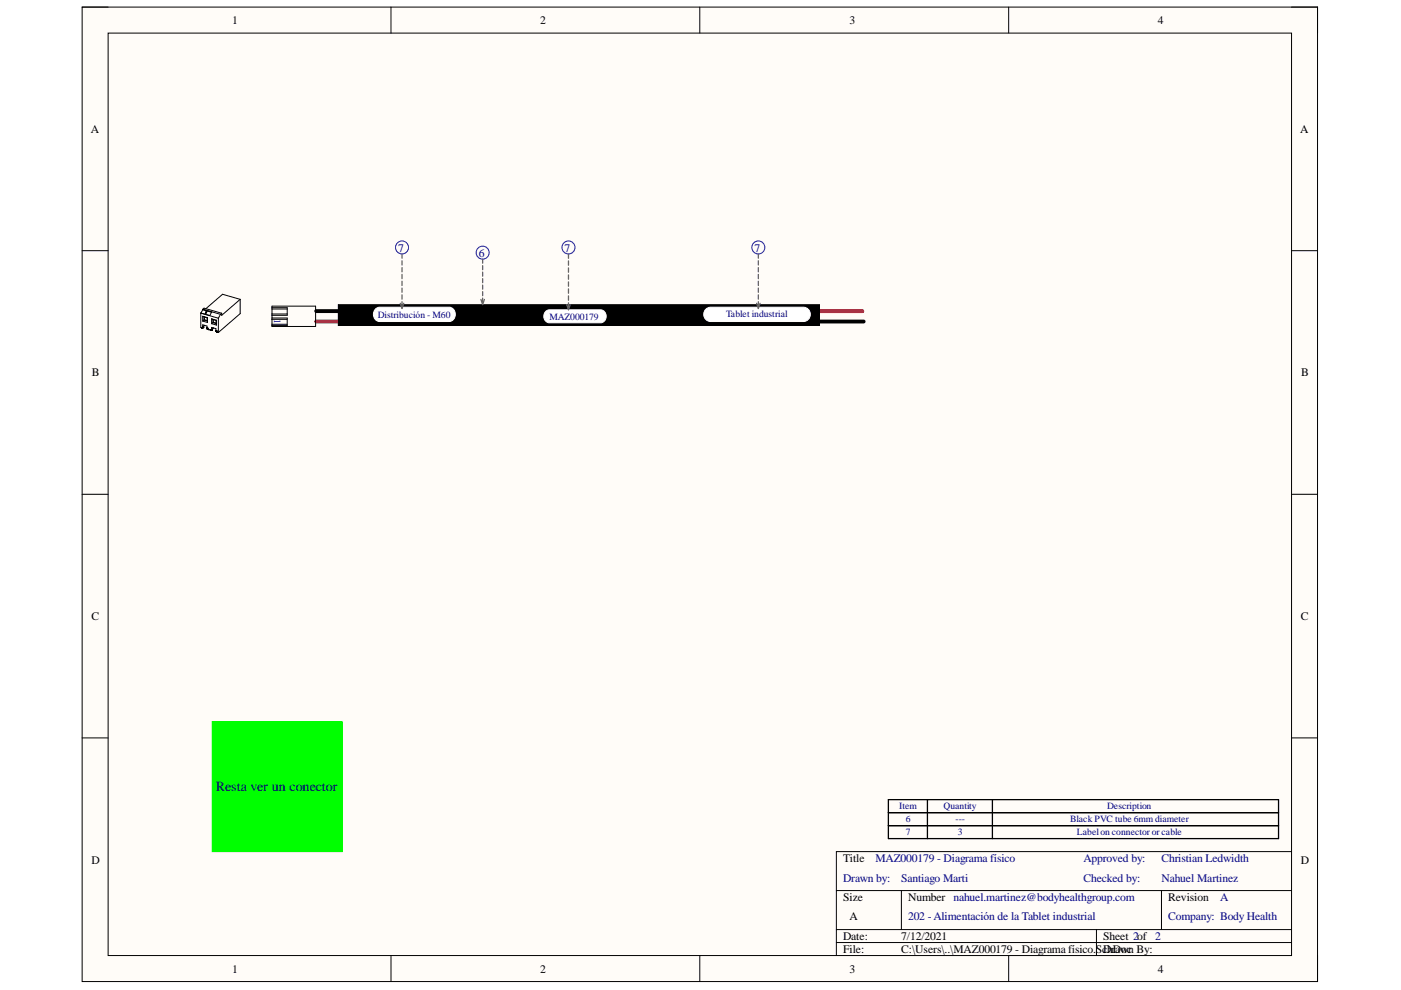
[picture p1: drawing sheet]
<svg xmlns="http://www.w3.org/2000/svg" width="297mm" height="210mm" viewBox="0 0 297 210" stroke-linecap="round" stroke-linejoin="round" font-family="sans-serif">
<path d="M17.4 1.5h261.9v206.6h-261.9z" fill-rule="evenodd" fill="#fffcf8"/>
<path d="M17.4 1.5h261.9v206.6h-261.9z" fill="none" stroke="#000" stroke-width=".21"/>
<path d="M22.9 7h250.9v195.6h-250.9z" fill-rule="evenodd" fill="#fffcf8"/>
<g fill="none" stroke="#000" stroke-width=".21">
<path d="M17.4 1.5h5.5M22.9 7h250.9v195.6h-250.9zM82.9 1.5v5.5M148.4 1.5v5.5M213.9 1.5v5.5M273.8 1.5h5.5v5.5M17.4 53.2h5.5M273.8 53.2h5.5M42.6 66.4v3l.1 .1M42.6 66.4l3.7 1.1M42.8 69.5h.1M42.9 69.5h.1"/>
<path d="M42.9 69.5h-.1M42.9 69.4v.1M42.9 69.4h.1M43 69.4h-.1M43 69.4h.1M43 69.4v-.5l.9 .2v.6M43 65.6v.1M43 65.6l1.9 .6-.4 .7-1.9-.5M43 67.1v1M43 67.1l1 .3M43 68.1l1 .3M43 67.1l.3 .1"/>
<path d="M43 65.7l-.4 .7M43 65.7l1.9 .5M43 65.6h.1M43 65.6l.3-.3 3.7 1.1M43 65.6l3.7 1M43.3 67.9l-.3 .2M43.3 67.2v.7M43.3 67.2l.6 .2M43.3 67.9l.6 .1M43.3 67.8l.6 .2M43.3 67.8v.1M43.3 67.2v.6"/>
<path d="M43.3 69l-.3 .3M43.4 69l-.5 .4M43.6 66.2l.1-.1-.1 .4M43.6 66.2h.1M43.7 66.2h.1M43.8 66.1l-.2 .4M43.8 66.1l-.2 .1M43.9 69.5h.1M43.9 69.6h.1M43.9 69.6v.1M43.9 69.6l.1 .2M43.9 69.7l.2 .2"/>
<path d="M43.9 69.7h.1M43.9 67.4v.6M43.9 69.7l.1 .1M43.9 68l.1 .4M44 69.7v.1M44 69.8h.1M44 67.4v1M44 67.4h-.1M44 69.8l.2 .1M44.1 69.8v.1M44.1 69.8h.1M44.1 69.9h.1"/>
<path d="M44.1 69.9l.5 .1M44.7 70h.1M44.8 70h.1M44.8 70h-.1M44.8 70l.1-.6 .9 .3v.6M44.8 69.9h.1M44.9 69.9h.1M44.9 67.6v1M44.9 67.6l1 .3M44.9 68.6l1 .3M44.9 67.6l.3 .1M45.2 67.7l.6 .2"/>
<path d="M45.2 68.4l.6 .2M45.2 68.4l-.3 .2M45.2 67.7v.7M45.2 68.3l.6 .2M45.2 68.3v.1M45.2 67.8v.5M45.2 69.5l-.3 .3M45.3 69.5l-.5 .5M45.8 70.1h.1M45.8 70.2h.1M45.8 70.2v.1M45.8 67.9v.7"/>
<path d="M45.8 68.6l.1 .3M45.8 70.3h.1M45.9 70.3v.1M45.9 70.3l.1 .1M45.9 70.3h.1M45.9 67.9v1M45.9 67.9h-.1M45.9 70.4h.1M46 70.4h.1M46 70.4l.3 .1M46.3 67.5v3M46.7 66.6l-.4 .9"/>
<path d="M47 66.4l-.3 .2M50.9 63.5l-3.7-1.1-3.6 3.1M50.9 63.5l-3.9 3.4v-.5M50.9 63.5v3l-4.6 4M57.7 64.9h9.2v4.3h-9.2zM57.7 65.2h3.2v1.6h-3.2M57.7 67.4h3.2v1.6h-3.2M57.7 66.6h3.2M57.7 67.7h3.2M57.7 68.8h3.2M57.7 65.5h3.2M71.7 64.6h102v4.4h-102z"/>
<path d="M17.4 104.8h5.5M273.8 104.8h5.5M17.4 156.5h5.5M273.8 156.5h5.5M177.3 188.8h96.5M177.3 197.1h96.5M177.3 199.8h96.5M191.1 188.8v8.3M232.5 197.1v5.5M246.3 188.8v8.3M273.8 180.6h-96.5v22M82.9 202.6v5.5"/>
<path d="M148.4 202.6v5.5M213.9 202.6v5.5M279.3 202.6v5.5"/>
</g>
<path d="M67 68.2h7.8M77 66h-2.5v2.2M77 66h105.8" fill="none" stroke="#f00" stroke-width=".82"/>
<path d="M67 66h5.6v2.2h110.5" fill="none" stroke="#000" stroke-width=".82"/>
<path d="M188.4 169.5h82.7v8.3h-82.7zM188.4 172.3h82.7M188.4 175.1h82.7M196.6 169.5v8.3M210.4 169.5v8.3" fill="none" stroke="#000" stroke-width=".27"/>
<path d="M71.7 64.6h102v4.4h-102z" fill-rule="evenodd" fill="#000"/>
<path d="M115.8 66l.7-.3h10.8a1.39 1.39 0 0 1 1.2 1.4 1.39 1.39 0 0 1-1.2 1.3h-10.8a1.42 1.42 0 0 1-1.2-1 1.42 1.42 0 0 1 .5-1.4z" fill="#fff"/>
<path d="M115.8 66l.7-.3h10.8a1.39 1.39 0 0 1 1.2 1.4 1.39 1.39 0 0 1-1.2 1.3h-10.8a1.42 1.42 0 0 1-1.2-1 1.42 1.42 0 0 1 .5-1.4z" fill="none" stroke="#fff" stroke-width=".21"/>
<path d="M149.8 65.4l.8-.3h19.8a1.52 1.52 0 0 1 1.4 1.6 1.52 1.52 0 0 1-1.4 1.5h-19.8a1.53 1.53 0 0 1-1.3-1.1 1.53 1.53 0 0 1 .5-1.7z" fill="#fff"/>
<path d="M149.8 65.4l.8-.3h19.8a1.52 1.52 0 0 1 1.4 1.6 1.52 1.52 0 0 1-1.4 1.5h-19.8a1.53 1.53 0 0 1-1.3-1.1 1.53 1.53 0 0 1 .5-1.7z" fill="none" stroke="#fff" stroke-width=".21"/>
<path d="M79.7 65.4l.8-.3h14.7a1.53 1.53 0 0 1 1.3 1.6 1.53 1.53 0 0 1-1.3 1.5h-14.7a1.57 1.57 0 0 1-1.3-1.2 1.57 1.57 0 0 1 .5-1.6z" fill="#fff"/>
<path d="M79.7 65.4l.8-.3h14.7a1.53 1.53 0 0 1 1.3 1.6 1.53 1.53 0 0 1-1.3 1.5h-14.7a1.57 1.57 0 0 1-1.3-1.2 1.57 1.57 0 0 1 .5-1.6z" fill="none" stroke="#fff" stroke-width=".21"/>
<g fill="none" stroke="#00f" stroke-width=".21">
<circle cx="85.2" cy="52.5" r="1.38"/>
<circle cx="102.3" cy="53.6" r="1.38"/>
<circle cx="120.5" cy="52.5" r="1.38"/>
<circle cx="160.8" cy="52.5" r="1.38"/>
</g>
<g fill="none" stroke="#646464" stroke-width=".27">
<path d="M85.2 53.8v.9M85.2 55.3v.9M85.2 56.7v.9M85.2 58.2v.9M85.2 59.6v.9M102.3 54.9v.9M102.3 56.3v.9M102.3 57.7v.9M102.3 59.1v.8M120.5 53.8v1M120.5 55.3v.9M120.5 56.8v.9"/>
<path d="M120.5 58.3v.9M120.5 59.8v.9M160.8 53.8v.9M160.8 55.3v.9M160.8 56.7v.9M160.8 58.2v.9M160.8 59.6v.9M84.9 64.3l.3 1.1 .4-1.1M85.2 61.1v.9M85.2 62.5v.9M85.2 64v.9M102 63.5l.3 1.1 .4-1.1"/>
<path d="M102.3 60.5v.8M102.3 61.8v.9M102.3 63.2v.9M120.2 64.6l.3 1.1 .4-1.1M120.5 61.2v1M120.5 62.7v1M120.5 64.2v.9M160.4 64.3l.4 1.1 .4-1.1M160.8 61.1v.9M160.8 62.5v.9M160.8 64v.9"/>
</g>
<path d="M45 153h27.6v27.6h-27.6z" fill-rule="evenodd" fill="#0f0"/>
<path d="M45 153h27.6v27.6h-27.6z" fill="none" stroke="#0f0" stroke-width=".21"/>
<text font-size="3" fill="#000080" x="45.8" y="167.8">Resta ver un conector</text>
<g font-size="2.5">
<text x="49.2" y="5.1">1</text>
<text x="114.5" y="5.1">2</text>
<text x="180.1" y="5.1">3</text>
<text x="245.5" y="5.1">4</text>
<text x="19.3" y="28.1">A</text>
<text x="275.7" y="28.1">A</text>
<text x="19.5" y="79.8">B</text>
<text x="275.9" y="79.8">B</text>
<text x="19.4" y="131.5">C</text>
<text x="275.8" y="131.5">C</text>
<text x="19.4" y="183.1">D</text>
<text x="178.7" y="182.8">Title</text>
<text x="275.8" y="183.1">D</text>
<text x="178.7" y="191">Size</text>
<text x="192.5" y="191">Number nahuel.martinez@bodyhealthgroup.com</text>
<text x="247.7" y="191">Revision</text>
<text x="180.1" y="195.2">A</text>
<text x="178.7" y="199.3">Date:</text>
<text x="178.7" y="202.1">File:</text>
<text x="191.1" y="199.3">7/12/2021</text>
<text x="191.1" y="202.1">C:\Users\..\MAZ000179 - Diagrama físico.ScDrawn By:</text>
<text x="233.9" y="199.3">Sheet 2of 2</text>
<text x="234.8" y="202.1">hDoc</text>
<text x="49.2" y="206.2">1</text>
<text x="114.5" y="206.2">2</text>
<text x="180.1" y="206.2">3</text>
<text x="245.5" y="206.2">4</text>
</g>
<g font-size="2.5" fill="#000080">
<text x="84.4" y="53.3">7</text>
<text x="119.7" y="53.3">7</text>
<text x="160" y="53.3">7</text>
<text x="101.5" y="54.4">6</text>
<text x="185.6" y="182.8">MAZ000179 - Diagrama físico</text>
<text x="229.8" y="182.8">Approved by:</text>
<text x="246.2" y="182.8">Christian Ledwidth</text>
<text x="178.7" y="187">Drawn by:</text>
<text x="191.1" y="187">Santiago Marti</text>
<text x="229.8" y="187">Checked by:</text>
<text x="246.2" y="187">Nahuel Martinez</text>
<text x="258.7" y="191">A</text>
<text x="192.5" y="195.2">202 -Alimentación de la Tablet industrial</text>
<text x="247.7" y="195.2">Company: Body Health</text>
</g>
<g font-size="2" fill="#000080">
<text x="58.1" y="67.6" transform="rotate(90 58.1 67.6)">1</text>
<text x="80.1" y="67.4">Distribución - M60</text>
<text x="116.5" y="67.8">MAZ000179</text>
<text x="154" y="67.2">Tablet industrial</text>
<text x="190.7" y="171.6">Item</text>
<text x="200.1" y="171.6">Quantity</text>
<text x="234.7" y="171.6">Description</text>
<text x="192" y="177.1">7</text>
<text x="192" y="174.4">6</text>
<text x="202.6" y="174.4">---</text>
<text x="203.1" y="177.1">3</text>
<text x="226.9" y="174.4">Black PVC tube 6mm diameter</text>
<text x="228.3" y="177.1">Labelon connector or cable</text>
</g>
</svg>
